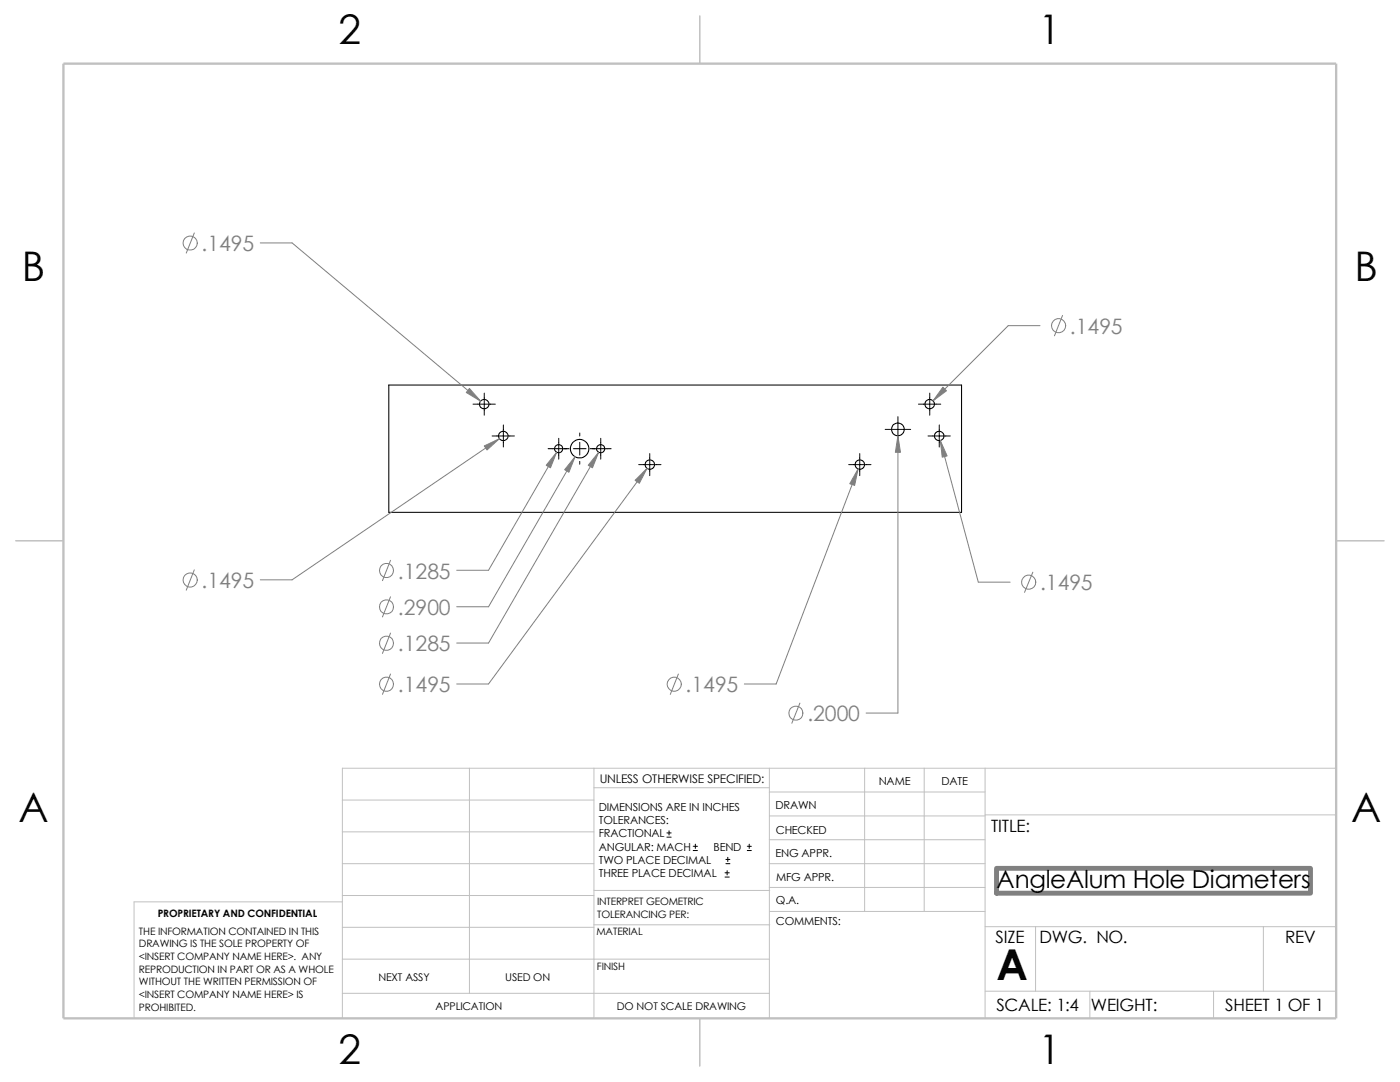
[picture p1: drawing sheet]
<svg xmlns="http://www.w3.org/2000/svg" width="279mm" height="216mm" viewBox="0 0 279 216" stroke-linecap="round" stroke-linejoin="round" font-family="sans-serif">
<g fill="none" stroke="#c0c0c0" stroke-width=".2">
<path d="M68.3 159.6h50.2M93.7 153.3v44.9M118.5 157.2h35M118.5 153.3v49.9M153.5 158h43.1M153.5 153.3v49.9M172.6 153.3v28.6M184.4 153.3v28.6M196.6 153.3v49.9M266.7 153.3h-198.4v49.9M68.3 180h-41.5v23.2M68.3 172.3h50.2"/>
<path d="M68.3 166h50.2M68.3 178.7h50.2M118.5 177.7h35.1M153.5 177.1h43.1M153.5 172.3h43.1M153.5 162.8h43.1M153.5 167.6h43.1M196.6 162.6h70.1M68.3 191.4h85.2M68.3 185h50.2M68.3 198.2h85.2M118.5 184.5h35.1"/>
<path d="M153.6 181.9h43M196.6 184.9h70.1M196.6 197.8h70.1M206.7 184.9v12.9M217.5 197.8v5.4M242.2 197.8v5.4M252.1 184.9v12.9"/>
</g>
<path d="M139.7 3.2v9.5M3.1 107.9h9.6M266.7 107.9h9.5M139.7 203.2v9.5" fill="none" stroke="#c0c0c0" stroke-width=".21"/>
<path d="M12.7 12.7h254v190.5h-254z" fill="none" stroke="#c0c0c0" stroke-width=".47"/>
<g fill="none" stroke="#000" stroke-width=".21">
<path d="M77.6 76.8h114.3v25.4h-114.3z"/>
<circle cx="96.6" cy="80.6" r=".94"/>
<circle cx="100.4" cy="87" r=".94"/>
<circle cx="111.5" cy="89.5" r=".81"/>
<circle cx="115.7" cy="89.5" r="1.85"/>
<circle cx="119.9" cy="89.5" r=".81"/>
<circle cx="129.7" cy="92.7" r=".94"/>
<circle cx="171.6" cy="92.7" r=".94"/>
<circle cx="179.2" cy="85.7" r="1.27"/>
<circle cx="185.5" cy="80.6" r=".94"/>
<circle cx="187.4" cy="87" r=".94"/>
</g>
<g fill="none" stroke="#000" stroke-width=".2">
<path d="M96.6 78.4v4.4M185.5 78.4v4.4M94.4 80.6h4.4M98.2 87h4.5M100.5 84.8v4.4M109.4 89.5h4.2M111.5 87.5v4.1M114.4 89.5h2.6M115.7 86.4v.6M115.7 88.3v2.5M115.7 92.1v.5M117.8 89.5h4.2"/>
<path d="M119.9 87.5v4.1M127.5 92.7h4.4M129.7 90.5v4.4M169.4 92.7h4.4M171.6 90.5v4.4M176.7 85.7h5M179.2 83.1v5.1M183.3 80.6h4.4M185.2 87h4.5M187.5 84.8v4.4M133.1 167h.8M133.1 166.2h.8"/>
<path d="M133.5 165.8v.8M138.3 169.7h.9M138.3 168.9h.9M138.8 168.4v.9M144.7 175h.8M144.7 174.2h.8M144.9 172.3h.8M144.9 171.5h.8M145.1 173.7v.9M145.2 171.1v.8M149.1 169.7h.8M149.1 168.9h.8"/>
<path d="M149.5 168.4v.9"/>
</g>
<g fill="none" stroke="#808080" stroke-width=".2">
<path d="M38.8 46.5l-1.6 4M51.9 48.5h6.4l37.6 31.6M207.6 65h-6.4l-15 15M212 62.9l-1.6 4.1M99.7 87.5l-41.4 28.2h-6.4M111.1 90.3l-13.6 23.5h-6.4M114.8 91.1l-17.3 30h-6.4M119.5 90.3l-22 38h-6.4M129.1 93.5l-31.6 43h-6.4M171.2 93.6l-16.3 42.9h-6.4M179.2 87v55.3h-6.4M187.7 87.9l7.5 28.3h6.4"/>
<path d="M38.8 113.7l-1.6 4.1M77.9 111.8l-1.6 4.1M77.9 119.1l-1.6 4M206.1 114.2l-1.6 4M77.9 134.5l-1.6 4.1M77.9 126.3l-1.6 4.1M135.4 134.5l-1.6 4.1M159.6 140.3l-1.6 4"/>
<circle cx="38" cy="48.5" r="1.41"/>
<circle cx="211.3" cy="65" r="1.41"/>
<circle cx="38" cy="115.7" r="1.41"/>
<circle cx="77.1" cy="113.8" r="1.41"/>
<circle cx="205.3" cy="116.2" r="1.41"/>
<circle cx="77.1" cy="136.5" r="1.41"/>
<circle cx="77.1" cy="128.4" r="1.41"/>
<circle cx="77.1" cy="121.1" r="1.4"/>
<circle cx="134.6" cy="136.5" r="1.41"/>
<circle cx="158.8" cy="142.3" r="1.4"/>
</g>
<g fill="#808080" stroke="#808080" stroke-width=".2">
<path d="M187.7 87.9l1.3 3.1-1 .2z"/>
<path d="M93.7 77.5l2.2 2.6-2.9-1.8z"/>
<path d="M111.1 90.3l-1.2 3-.9-.5z"/>
<path d="M114.8 91.1l-1.3 3.1-.8-.5z"/>
<path d="M96.6 89l3.1-1.5-2.5 2.3z"/>
<path d="M126.7 95.8l2.4-2.3-1.5 2.9z"/>
<path d="M171.2 93.6l-.6 3.3-1-.4z"/>
<path d="M119.5 90.3l-1.3 3-.8-.5z"/>
<path d="M179.2 87l.5 3.3h-1z"/>
<path d="M188.2 77.3l.7 .7-2.7 2z"/>
</g>
<path d="M198.9 173.3h62.6v4.9h-62.6z" fill-rule="evenodd" fill="#fff" stroke="#fff" stroke-width=".2"/>
<path d="M198.9 173.3h62.6v4.9h-62.6z" fill="none" stroke="#808080" stroke-width=".97"/>
<text font-size="8.5" x="198.8" y="195.5">A</text>
<g font-size="8.1">
<text x="67.6" y="8.8">2</text>
<text x="207.3" y="8.8">1</text>
<text x="4.4" y="56.1">B</text>
<text x="270.3" y="56.1">B</text>
<text x="3.7" y="164.1">A</text>
<text x="269.7" y="164.1">A</text>
<text x="67.6" y="212.3">2</text>
<text x="207.3" y="212.3">1</text>
</g>
<text font-size="4.9" x="198.9" y="177.2">AngleAlum Hole Diameters</text>
<g font-size="4.2" fill="#808080">
<text x="40.2" y="50.1">.1495</text>
<text x="213.5" y="66.6">.1495</text>
<text x="40.2" y="117.3">.1495</text>
<text x="79.4" y="115.4">.1285</text>
<text x="207.6" y="117.8">.1495</text>
<text x="79.4" y="122.7">.2900</text>
<text x="79.4" y="130">.1285</text>
<text x="79.4" y="138.1">.1495</text>
<text x="136.8" y="138.1">.1495</text>
<text x="161.1" y="143.9">.2000</text>
</g>
<g font-size="3.4">
<text x="197.8" y="166">TITLE:</text>
<text x="198.7" y="188.1">SIZE</text>
<text x="207.5" y="188.1">DWG. NO.</text>
<text x="256.5" y="188.2">REV</text>
<text x="198.8" y="201.7">SCALE: 1:4</text>
<text x="217.7" y="201.8">WEIGHT:</text>
<text x="244.5" y="201.7">SHEET 1 OF 1</text>
</g>
<text font-size="2.4" x="119.7" y="156.2">UNLESS OTHERWISE SPECIFIED:</text>
<g font-size="2.2">
<text x="119.5" y="161.8">DIMENSIONS ARE IN INCHES</text>
<text x="154.8" y="161.5">DRAWN</text>
<text x="175.4" y="156.7">NAME</text>
<text x="187.9" y="156.7">DATE</text>
<text x="119.5" y="164.4">TOLERANCES:</text>
<text x="119.5" y="167.1">FRACTIONAL</text>
<text x="154.8" y="166.3">CHECKED</text>
<text x="119.5" y="172.4">TWO PLACE DECIMAL</text>
<text x="119.5" y="169.8">ANGULAR: MACH</text>
<text x="142.4" y="169.8">BEND</text>
<text x="154.8" y="171">ENG APPR.</text>
<text x="119.5" y="175">THREE PLACE DECIMAL</text>
<text x="154.9" y="175.7">MFG APPR.</text>
<text x="154.9" y="184.7">COMMENTS:</text>
<text x="154.9" y="180.5">Q.A.</text>
</g>
<g font-size="2.1">
<text x="75.5" y="195.7">NEXT ASSY</text>
<text x="100.8" y="195.7">USED ON</text>
<text x="86.9" y="201.5">APPLICATION</text>
<text x="123.1" y="201.6">DO NOT SCALE DRAWING</text>
</g>
<g font-size="2">
<text x="31.5" y="183">PROPRIETARY AND CONFIDENTIAL</text>
<text x="119.2" y="183.1">TOLERANCING PER:</text>
<text x="119.2" y="180.6">INTERPRET GEOMETRIC</text>
<text x="27.7" y="186.5">THE INFORMATION CONTAINED IN THIS</text>
<text x="27.7" y="189.1">DRAWING IS THE SOLE PROPERTY OF</text>
<text x="27.7" y="191.6">&lt;INSERT COMPANY NAME HERE&gt;. ANY</text>
<text x="119" y="186.6">MATERIAL</text>
<text x="27.7" y="194.1">REPRODUCTION IN PART OR AS A WHOLE</text>
<text x="27.7" y="196.6">WITHOUT THE WRITTEN PERMISSION OF</text>
<text x="119.1" y="193.5">FINISH</text>
<text x="27.7" y="199.1">&lt;INSERT COMPANY NAME HERE&gt; IS</text>
<text x="27.7" y="201.7">PROHIBITED.</text>
</g>
</svg>
